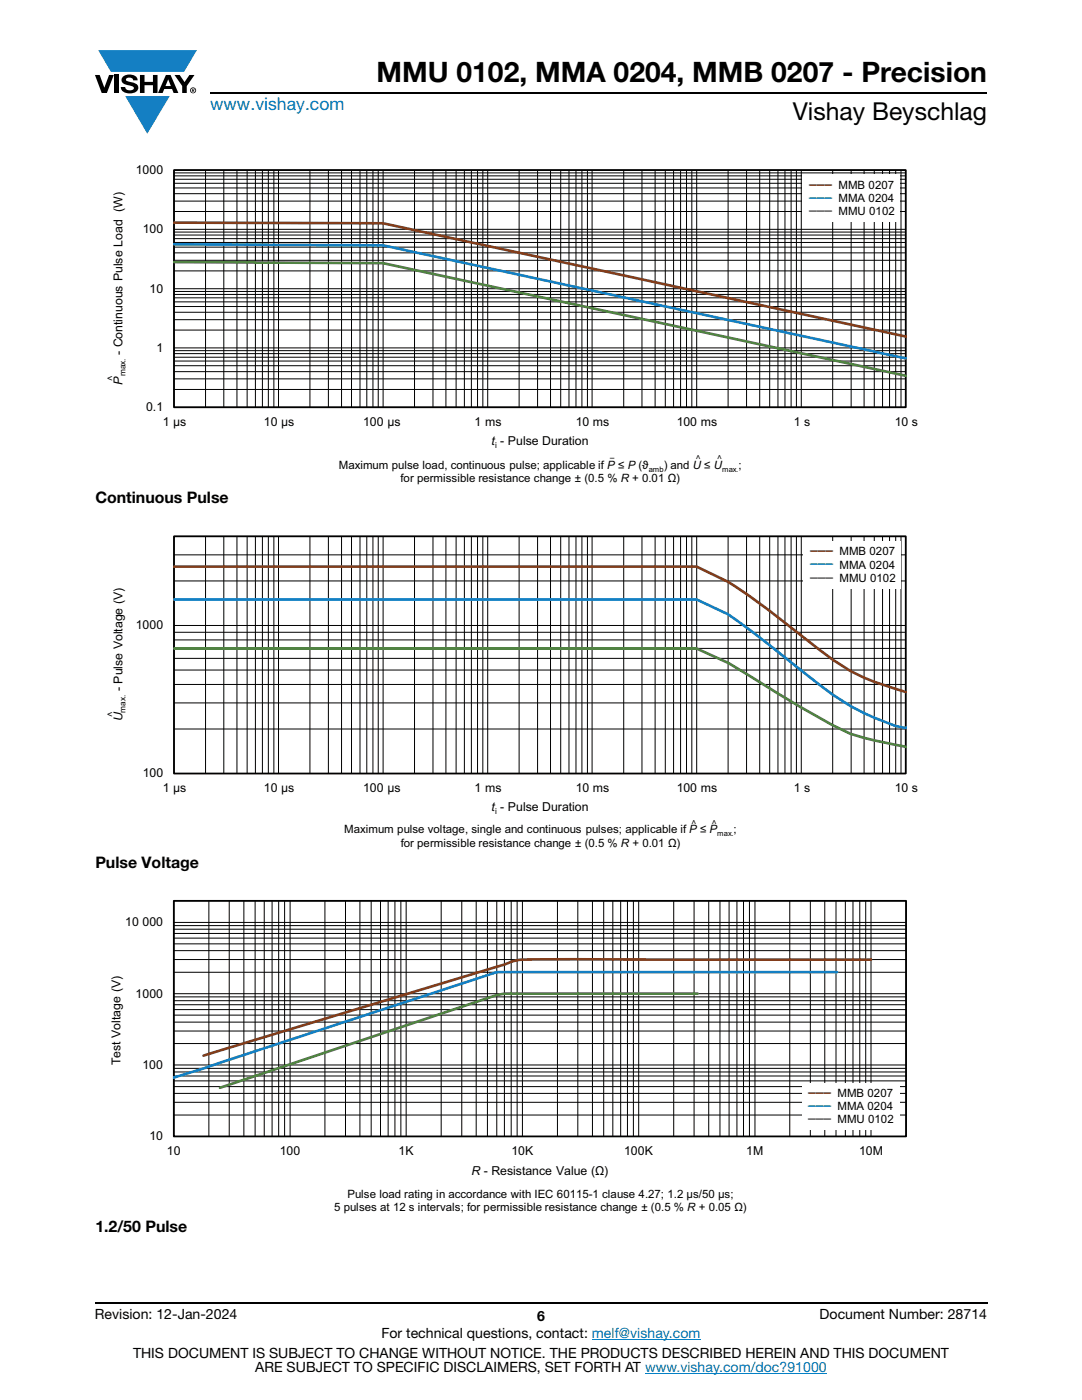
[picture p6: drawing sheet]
<svg xmlns="http://www.w3.org/2000/svg" width="216mm" height="279mm" viewBox="0 0 216 279" stroke-linecap="round" stroke-linejoin="round" font-family="sans-serif">
<g fill="#147fc3">
<path d="M19.6 10h19.7l-2.6 4.3h-1.1h-13.5z"/>
<path d="M25 19.2h8.9l-4.5 7.5z"/>
</g>
<g fill="#000">
<path d="M18.9 15h1l.9 2.5 1-2.5h.9l-1.4 3.6h-1zM22.9 15h.9v3.6h-.9zM24.6 15.3a2.1 2.1 0 0 1 2.8 .3l.1 .4h-.9a.79 .79 0 0 0-.7-.5 .79 .79 0 0 0-.8 .4l.3 .3 1 .2a1.08 1.08 0 0 1 1.2 1 1.08 1.08 0 0 1-1.1 1.2 1.73 1.73 0 0 1-2.4-1.2h.9a.96 .96 0 0 0 .8 .6 .96 .96 0 0 0 .9-.4 1.31 1.31 0 0 0-1.2-.6 1.03 1.03 0 0 1-1.1-.6 1.03 1.03 0 0 1 .2-1.1zM27.9 15h.9v1.3h1.7v-1.3h.9v3.6h-.9v-1.6h-1.7v1.6h-.9zM34.8 15h1.1l.9 1.4 1-1.4h1l-1.5 2.2v1.4h-.9v-1.4z"/>
<path d="M33.6 15.9l.5 1.3h-1.1zM33.1 15l-1.6 3.6h1l.3-.8h1.5l.3 .8h1l-1.6-3.6z"/>
<path d="M38.4 17.8h.2v.2h-.2zM38.3 17.7v.7h.1v-.3l.4 .3-.2-.3 .2-.2-.1-.2z"/>
<path d="M38.1 18a.46 .46 0 0 1 .9 0 .46 .46 0 0 1-.9 0zM37.9 18a.6 .6 0 0 0 1.2 0 .6 .6 0 0 0-1.2 0z"/>
</g>
<path d="M42 18.6h155M18.9 260h178.1" fill="none" stroke="#000" stroke-width=".36"/>
<path d="M118.1 267.3h21.7M128.7 274h36.3" fill="none" stroke="#007ec4" stroke-width=".2"/>
<g fill="none" stroke="#000" stroke-width=".2">
<path d="M34.7 38.7h146M34.7 37.5h146M34.7 36.6h146M34.7 35.8h146M34.7 35.1h146M34.7 34.5h146M41 34v47.3M44.7 34v47.3M47.3 34v47.3M49.3 34v47.3M51 34v47.3M52.4 34v47.3"/>
<path d="M53.5 34v47.3M54.6 34v47.3M55.6 34v47.3M61.8 34v47.3M65.5 34v47.3M68.2 34v47.3M70.1 34v47.3M71.8 34v47.3M73.2 34v47.3M74.4 34v47.3M75.5 34v47.3M76.4 34v47.3"/>
<path d="M82.7 34v47.3M86.4 34v47.3M89 34v47.3M91 34v47.3M92.7 34v47.3M94.1 34v47.3M95.3 34v47.3M96.3 34v47.3M97.3 34v47.3M103.6 34v47.3M107.3 34v47.3M109.8 34v47.3"/>
<path d="M111.9 34v47.3M113.5 34v47.3M114.9 34v47.3M116.1 34v47.3M117.2 34v47.3M118.1 34v47.3M124.5 34v47.3M128.1 34v47.3M130.7 34v47.3M132.8 34v47.3M134.4 34v47.3M135.8 34v47.3"/>
<path d="M137 34v47.3M138 34v47.3M139 34v47.3M145.3 34v47.3M149 34v47.3M151.6 34v47.3M153.6 34v47.3M155.2 34v47.3M156.6 34v47.3M157.9 34v47.3M158.9 34v47.3M159.9 34v47.3"/>
<path d="M166.2 34v47.3M169.8 34v47.3M172.4 34v47.3M174.5 34v47.3M176.1 34v47.3M177.5 34v47.3M178.7 34v47.3M179.8 34v47.3M34.7 59.4h146M34.7 58.8h146M34.7 58.2h146M34.7 54.1h146"/>
<path d="M34.7 51.9h146M34.7 50.5h146M34.7 49.3h146M34.7 48.4h146M34.7 47.6h146M34.7 46.9h146M34.7 46.3h146M34.7 42.2h146M34.7 40.1h146M34.7 57.6h146M34.7 45.8h146M34.7 77.7h146"/>
<path d="M34.7 75.6h146M34.7 74.2h146M34.7 73h146M34.7 72.1h146M34.7 71.3h146M34.7 70.6h146M34.7 70h146M34.7 65.9h146M34.7 63.8h146M34.7 62.3h146M34.7 61.2h146M34.7 60.2h146"/>
<path d="M34.7 69.4h146M34.7 81.3v-47.3h146v47.3M34.7 81.3h146"/>
</g>
<path d="M34.7 33.9h146v47.4h-146z" fill="none" stroke="#000" stroke-width=".35"/>
<path d="M34.7 52.3l41.7 .2 104.3 22.5" fill="none" stroke="#4e823b" stroke-width=".53"/>
<path d="M34.7 48.8l41.7 .2 104.3 22.5" fill="none" stroke="#147fc3" stroke-width=".53"/>
<path d="M34.7 44.4l41.7 .2 104.3 22.6" fill="none" stroke="#823d1b" stroke-width=".53"/>
<path d="M160.2 34.9h19.4v9.4h-19.4z" fill="#fff"/>
<g fill="none" stroke="#000" stroke-width=".2">
<path d="M34.7 115.9h146M34.7 110.7h146M34.7 107h146v47.4h-146zM41 107v47.4M44.7 107v47.4M47.3 107v47.4M49.3 107v47.4M51 107v47.4M52.4 107v47.4M53.5 107v47.4M54.6 107v47.4M55.6 107v47.4"/>
<path d="M61.8 107v47.4M65.5 107v47.4M68.2 107v47.4M70.1 107v47.4M71.8 107v47.4M73.2 107v47.4M74.4 107v47.4M75.5 107v47.4M76.4 107v47.4M82.7 107v47.4M86.4 107v47.4M89 107v47.4"/>
<path d="M91 107v47.4M92.7 107v47.4M94.1 107v47.4M95.3 107v47.4M96.3 107v47.4M97.3 107v47.4M103.6 107v47.4M107.3 107v47.4M109.8 107v47.4M111.9 107v47.4M113.5 107v47.4M114.9 107v47.4"/>
<path d="M116.1 107v47.4M117.2 107v47.4M118.1 107v47.4M124.5 107v47.4M128.1 107v47.4M130.7 107v47.4M132.8 107v47.4M134.4 107v47.4M135.8 107v47.4M137 107v47.4M138 107v47.4M139 107v47.4"/>
<path d="M145.3 107v47.4M149 107v47.4M151.6 107v47.4M153.6 107v47.4M155.2 107v47.4M156.6 107v47.4M157.9 107v47.4M158.9 107v47.4M159.9 107v47.4M166.2 107v47.4M169.8 107v47.4M172.4 107v47.4"/>
<path d="M174.5 107v47.4M176.1 107v47.4M177.5 107v47.4M178.7 107v47.4M179.8 107v47.4M34.7 136.6h146M34.7 133.7h146M34.7 131.4h146M34.7 129.4h146M34.7 127.7h146M34.7 126.2h146M34.7 124.8h146"/>
<path d="M34.7 145.5h146M34.7 140.3h146"/>
</g>
<path d="M34.7 107h146v47.4h-146z" fill="none" stroke="#000" stroke-width=".35"/>
<path d="M34.7 129.4h104.3l6.4 2.9 3.6 2.2a204.3 204.3 0 0 0 20.7 11.9 87.8 87.8 0 0 0 11 2.7h.2" fill="none" stroke="#4e823b" stroke-width=".53"/>
<path d="M34.7 119.6h104.3l6.2 3 5.4 3.8 10.3 8.2a54.2 54.2 0 0 0 17.8 10.3l2 .4 .2-.1" fill="none" stroke="#147fc3" stroke-width=".53"/>
<path d="M34.7 113.1h104.3a48.5 48.5 0 0 1 10.3 5.7l5.3 3.9 9 7a38.2 38.2 0 0 0 15.1 7.8l2.2 .6" fill="none" stroke="#823d1b" stroke-width=".53"/>
<path d="M160.4 108.1h19.4v9.4h-19.4z" fill="#fff"/>
<g fill="none" stroke="#000" stroke-width=".2">
<path d="M34.7 179.8h146.1v47h-146.1zM41.7 179.8v47M45.7 179.8v47M48.7 179.8v47M50.9 179.8v47M52.7 179.8v47M54.3 179.8v47M55.6 179.8v47M56.8 179.8v47M57.9 179.8v47M64.8 179.8v47M68.9 179.8v47"/>
<path d="M71.8 179.8v47M74.1 179.8v47M75.9 179.8v47M77.4 179.8v47M78.8 179.8v47M80 179.8v47M81 179.8v47M88 179.8v47M92.1 179.8v47M95 179.8v47M97.3 179.8v47M99.1 179.8v47"/>
<path d="M100.6 179.8v47M102 179.8v47M103.2 179.8v47M104.2 179.8v47M111.2 179.8v47M115.3 179.8v47M118.2 179.8v47M120.5 179.8v47M122.3 179.8v47M123.8 179.8v47M125.2 179.8v47M126.4 179.8v47"/>
<path d="M127.4 179.8v47M134.4 179.8v47M138.5 179.8v47M141.4 179.8v47M143.7 179.8v47M145.5 179.8v47M147 179.8v47M148.4 179.8v47M149.5 179.8v47M150.6 179.8v47M157.6 179.8v47M161.7 179.8v47"/>
<path d="M164.6 179.8v47M166.8 179.8v47M168.7 179.8v47M170.2 179.8v47M171.6 179.8v47M172.7 179.8v47M173.8 179.8v47M34.7 199.7h146.1M34.7 198.9h146.1M34.7 194h146.1M34.7 191.5h146.1M34.7 189.7h146.1"/>
<path d="M34.7 188.4h146.1M34.7 187.2h146.1M34.7 186.3h146.1M34.7 185.4h146.1M34.7 184.7h146.1M34.7 198.3h146.1M34.7 184.1h146.1M34.7 220h146.1M34.7 218.2h146.1M34.7 216.9h146.1M34.7 215.7h146.1M34.7 214.7h146.1"/>
<path d="M34.7 213.9h146.1M34.7 213.2h146.1M34.7 208.3h146.1M34.7 205.8h146.1M34.7 204h146.1M34.7 202.6h146.1M34.7 201.5h146.1M34.7 200.5h146.1M34.7 212.5h146.1M34.7 222.5h146.1"/>
</g>
<path d="M34.7 179.8h146.1v47h-146.1z" fill="none" stroke="#000" stroke-width=".35"/>
<path d="M139.2 198.3h-38.5l-1.6 .3-55.2 18.5" fill="none" stroke="#4e823b" stroke-width=".53"/>
<path d="M167.1 194h-68l-58.5 19.2-5.9 1.9" fill="none" stroke="#147fc3" stroke-width=".53"/>
<path d="M173.8 191.5h-68.4a12.6 12.6 0 0 0-5.3 1.1l-59.5 18.1" fill="none" stroke="#823d1b" stroke-width=".53"/>
<path d="M160 216.3h19.4v9.2h-19.4z" fill="#fff"/>
<text font-size="5.6" x="75.1" y="16.4">MMU 0102, MMA 0204, MMB 0207 - Precision</text>
<text font-size="4.9" x="158.2" y="24">Vishay Beyschlag</text>
<text font-size="3.5" fill="#007ec4" x="42" y="21.9">www.vishay.com</text>
<g font-size="3.2">
<text x="19" y="100.4">Continuous Pulse</text>
<text x="19" y="173.2">Pulse Voltage</text>
<text x="19" y="245.9">1.2/50 Pulse</text>
</g>
<g font-size="2.8">
<text x="18.9" y="263.3">Revision: 12-Jan-2024</text>
<text x="107.2" y="263.6">6</text>
<text x="163.6" y="263.3">Document Number: 28714</text>
<text x="76.1" y="267.1">For technical questions, contact: melf@vishay.com</text>
<text x="26.5" y="271">THIS DOCUMENT IS SUBJECT TO CHANGE WITHOUT NOTICE. THE PRODUCTS DESCRIBED HEREIN AND THIS DOCUMENT</text>
<text x="50.9" y="273.8">ARE SUBJECT TO SPECIFIC DISCLAIMERS, SET FORTH AT www.vishay.com/doc?91000</text>
</g>
<g font-size="2.5">
<text x="27.1" y="34.7">1000</text>
<text x="28.5" y="46.6">100</text>
<text x="29.9" y="58.4">10</text>
<text x="24.5" y="70.9" transform="rotate(-90 24.5 70.9)">- Continuous Pulse Load (W)</text>
<text x="31.2" y="70.2">1</text>
<text x="24.5" y="76.7" transform="rotate(-90 24.5 76.7)">P</text>
<text x="29.2" y="82.1">0.1</text>
<text x="32.5" y="84.9">1 μs</text>
<text x="52.7" y="84.9">10 μs</text>
<text x="72.5" y="84.9">100 μs</text>
<text x="94.7" y="84.9">1 ms</text>
<text x="98.1" y="88.8">t - Pulse Duration</text>
<text x="114.9" y="84.9">10 ms</text>
<text x="135" y="84.9">100 ms</text>
<text x="158.4" y="84.9">1 s</text>
<text x="178.5" y="84.9">10 s</text>
<text x="27.1" y="125.6">1000</text>
<text x="24.5" y="137.9" transform="rotate(-90 24.5 137.9)">- Pulse Voltage (V)</text>
<text x="24.5" y="144" transform="rotate(-90 24.5 144)">U</text>
<text x="28.5" y="155.2">100</text>
<text x="32.5" y="158">1 μs</text>
<text x="52.7" y="158">10 μs</text>
<text x="72.5" y="158">100 μs</text>
<text x="94.7" y="158">1 ms</text>
<text x="98.1" y="161.8">t - Pulse Duration</text>
<text x="114.9" y="158">10 ms</text>
<text x="135" y="158">100 ms</text>
<text x="158.4" y="158">1 s</text>
<text x="178.5" y="158">10 s</text>
<text x="25" y="184.9">10 000</text>
<text x="27.1" y="199.1">1000</text>
<text x="24" y="212.6" transform="rotate(-90 24 212.6)">Test Voltage (V)</text>
<text x="28.4" y="213.3">100</text>
<text x="29.8" y="227.6">10</text>
<text x="33.3" y="230.5">10</text>
<text x="55.8" y="230.5">100</text>
<text x="79.5" y="230.5">1K</text>
<text x="102" y="230.5">10K</text>
<text x="124.6" y="230.5">100K</text>
<text x="148.9" y="230.5">1M</text>
<text x="171.4" y="230.5">10M</text>
<text x="94.1" y="234.4">R - Resistance Value (Ω)</text>
</g>
<g font-size="2.3">
<text x="167.3" y="37.7">MMB 0207</text>
<text x="167.3" y="40.3">MMA 0204</text>
<text x="167.3" y="42.9">MMU 0102</text>
<text x="67.6" y="93.6">Maximum pulse load, continuous pulse; applicable if P ≤ P (ϑ</text>
<text x="132.4" y="93.6">) and U ≤ U</text>
<text x="147.3" y="93.6">;</text>
<text x="79.9" y="96.2">for permissible resistance change ± (0.5 % R + 0.01 Ω)</text>
<text x="167.5" y="110.8">MMB 0207</text>
<text x="167.5" y="113.5">MMA 0204</text>
<text x="167.5" y="116.1">MMU 0102</text>
<text x="68.7" y="166.3">Maximum pulse voltage, single and continuous pulses; applicable if P ≤ P</text>
<text x="146.4" y="166.3">;</text>
<text x="80" y="169">for permissible resistance change ± (0.5 % R + 0.01 Ω)</text>
<text x="167.1" y="219">MMB 0207</text>
<text x="167.1" y="221.6">MMA 0204</text>
<text x="167.1" y="224.2">MMU 0102</text>
<text x="69.3" y="239.1">Pulse load rating in accordance with IEC 60115-1 clause 4.27; 1.2 μs/50 μs;</text>
<text x="66.7" y="241.7">5 pulses at 12 s intervals; for permissible resistance change ± (0.5 % R + 0.05 Ω)</text>
</g>
<g font-size="1.9">
<text x="22.6" y="76.1" transform="rotate(-90 22.6 76.1)">˄</text>
<text x="22.6" y="143.2" transform="rotate(-90 22.6 143.2)">˄</text>
</g>
<g font-size="1.7">
<text x="25.1" y="75.1" transform="rotate(-90 25.1 75.1)">max.</text>
<text x="98.8" y="89.3">i</text>
<text x="138.9" y="91.9">˄</text>
<text x="143.1" y="91.9">˄</text>
<text x="25.1" y="142.2" transform="rotate(-90 25.1 142.2)">max.</text>
<text x="98.8" y="162.4">i</text>
<text x="138" y="164.6">˄</text>
<text x="142" y="164.6">˄</text>
</g>
<g font-size="1.5" fill="#823d1b">
<text x="161.5" y="37.2">▬▬▬</text>
<text x="161.7" y="110.4">▬▬▬</text>
<text x="161.3" y="218.5">▬▬▬</text>
</g>
<g font-size="1.5" fill="#147fc3">
<text x="161.5" y="39.9">▬▬▬</text>
<text x="161.7" y="113">▬▬▬</text>
<text x="161.3" y="221.2">▬▬▬</text>
</g>
<g font-size="1.5" fill="#4e823b">
<text x="161.5" y="42.5">▬▬▬</text>
<text x="161.7" y="115.7">▬▬▬</text>
<text x="161.3" y="223.8">▬▬▬</text>
</g>
<g font-size="1.5">
<text x="121.8" y="91.3">_</text>
<text x="129.4" y="94.1">amb</text>
<text x="144.1" y="94.1">max.</text>
<text x="143.1" y="166.9">max.</text>
</g>
</svg>
